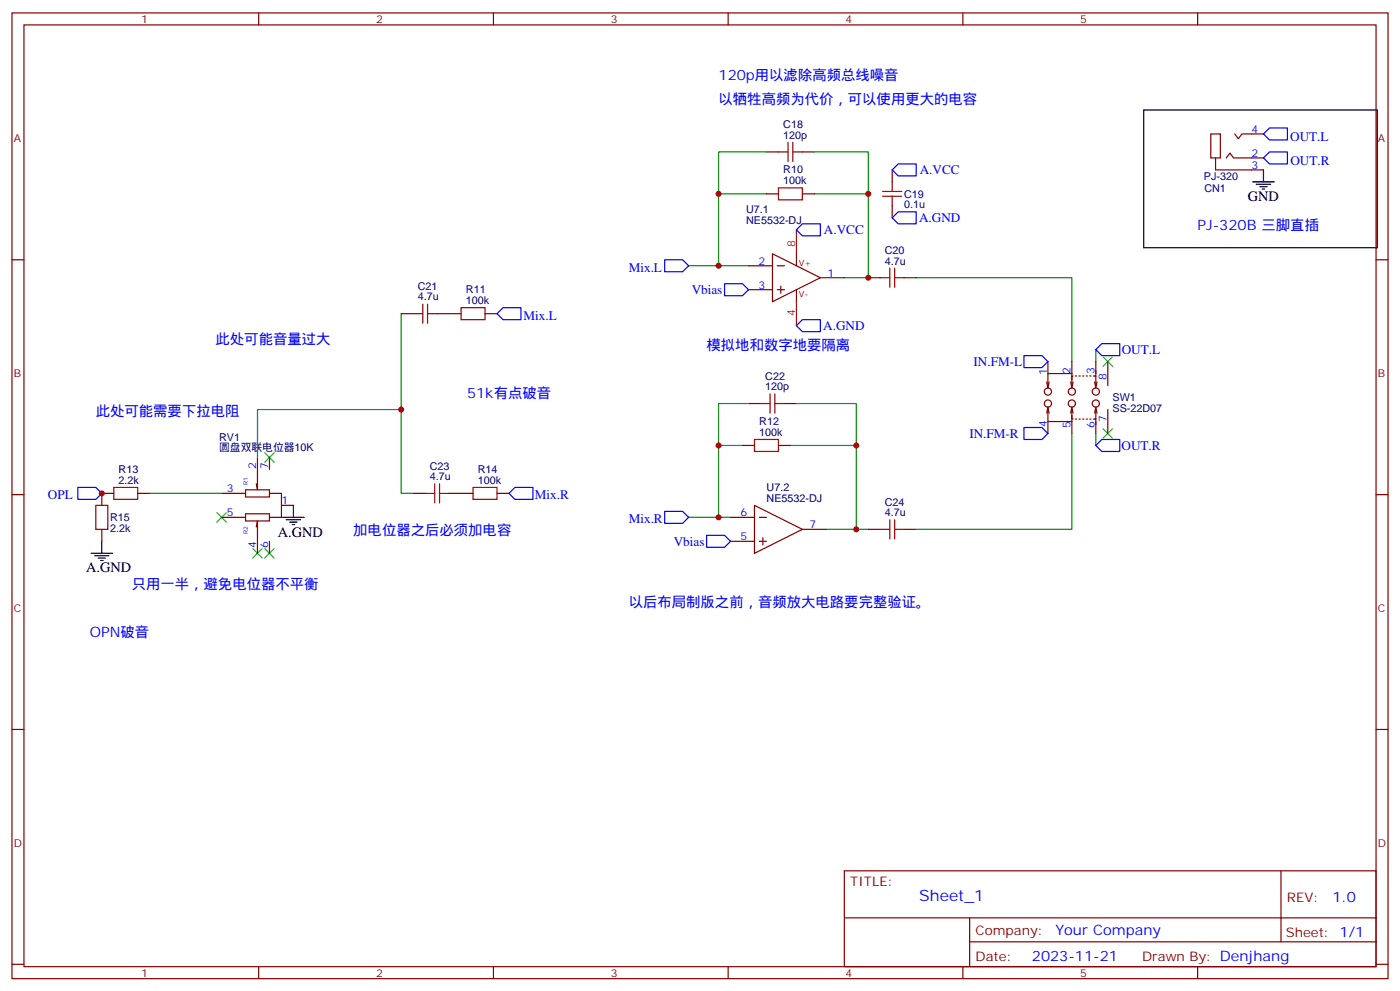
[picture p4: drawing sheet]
<svg xmlns="http://www.w3.org/2000/svg" width="412mm" height="292mm" viewBox="0 0 412 292" stroke-linecap="round" stroke-linejoin="round" font-family="sans-serif">
<g fill="none" stroke="#870000" stroke-width=".35">
<path d="M3.5 3.8h405.4v284.3h-405.4zM7.1 7.3h398.2v277.3h-398.2zM76.2 3.8v3.5M145.3 3.8v3.5M214.5 3.8v3.5M283.6 3.8v3.5M352.8 3.8v3.5M356.7 39.4h2.8v7.1h-2.8zM363.7 39.4l1.1 1.5 1-1.5h6.4M225.8 44.7h3.5M225.8 57.1h3.5M236.4 44.7h3.5"/>
<path d="M236.4 57.1h3.5M262.8 50v3.6M358.1 46.5v3.5h14.1M361.2 46.5l1.1-1.4 1.1 1.4h8.8M3.5 76.5h3.6M220.5 78.2h7M227.5 74.7l14.2 7.1-14.2 7zM229 78.2h2.1M234.6 74.7v3.5M262.8 60.6v3.5M405.3 76.5h3.6M118.2 92.4h3.5"/>
<path d="M128.8 92.4h7M142.9 92.4h3.5M220.5 85.3h7M229 85.3h2.1M230 84.2v2.2M234.6 85.3v3.5M241.7 81.8h7M255.8 81.8h3.5M266.3 81.8h3.6M220.5 118.8h3.5M231.1 118.8h3.5M308.3 112.5l.4 1.7"/>
<path d="M308.7 119.9v4.2h7M308.7 106.5v3.5M308.7 119.9l.3 1.7M308.7 119.9l-.4 1.7M309 112.5l-.3 1.7M315.4 112.5l.3 1.7 .4-1.7M315.7 110h-7v4.2M315.7 106.5v5.3M316.1 110.7h-.4v2.8M316.8 110.7h.3M317.9 110.7h.3M318.9 110.7h.4"/>
<path d="M320 110.7h.3M321 110.7h.4M322.1 110.7h.7v2.8M322.4 112.5l.4 1.7 .3-1.7M322.8 106.5v4.4M326.3 106.5v7M75.8 134.7v9.5l-.3-1.7M79.4 134.7v3.5M218.7 131.2h3.5M229.3 131.2h3.5M308.7 124.1v3.5M315.4 121.6l.3-1.7 .4 1.7"/>
<path d="M315.7 120.6v2.8h.4M315.7 122.3v5.3M316.8 123.4h.3M317.9 123.4h.3M318.9 123.4h.4M320 123.4h.3M321 123.4h.4M322.4 121.6l.4-1.7 .3 1.7M322.8 120.6v2.8h-.7M322.8 123.2v4.4M326.3 120.6v7M3.5 145.6h3.6"/>
<path d="M30 155.9v3.5M33.5 145.3h-3.5v3.5M40.6 145.3h3.5M65.3 145.3h7M65.3 152.3h7M72.3 144.2h7.1v2.1h-7.1zM72.3 151.3h7.1v2.1h-7.1zM75.5 155.2l.3-1.8v9.5M79.4 145.3h3.5v7h-3.5M79.4 159.4v3.5M82.9 148.8h3.5M121.7 145.3h3.5"/>
<path d="M132.3 145.3h7M146.4 145.3h3.5M215.2 152.3h7M215.2 159.4h7M222.2 148.8l14.2 7.1-14.2 7zM223.7 152.3h2.1M223.7 159.4h2.1M224.7 158.3v2.1M236.4 155.9h7M255.8 155.9h3.5M266.3 155.9h3.6M405.3 145.6h3.6"/>
<path d="M3.5 214.8h3.6M405.3 214.8h3.6M248.7 256.4h156.6v28.2h-156.6zM377.3 256.4v20.9M248.7 270.2h156.5M285.6 277.3h119.6M285.6 270.2v14.2M3.5 283.9h3.6M76.2 284.6v3.5M145.3 284.6v3.5M214.5 284.6v3.5M283.6 284.6v3.5"/>
<path d="M352.8 284.6v3.5M405.3 283.9h3.6"/>
<circle cx="308.7" cy="118.8" r="1.06"/>
<circle cx="308.7" cy="115.3" r="1.06"/>
<circle cx="315.7" cy="115.3" r="1.06"/>
<circle cx="315.7" cy="118.8" r="1.06"/>
<circle cx="322.8" cy="115.3" r="1.06"/>
<circle cx="322.8" cy="118.8" r="1.06"/>
</g>
<g fill="none" stroke="#000" stroke-width=".35">
<path d="M336.9 32.4h68.8v40.6h-68.8zM369 53.6h6.4M370.1 54.3h4.2M371.1 55h2.1M371.8 55.7h.7M372.2 50v3.6M30 159.4v3.5M83.3 152.3h6.3M84.3 153h4.2M85.4 153.7h2.1M86.1 154.4h.7M86.4 148.8v3.5"/>
<path d="M26.8 162.9h6.4M27.9 163.6h4.2M28.9 164.3h2.1M29.6 165h.7"/>
</g>
<g fill="none" stroke="#00f" stroke-width=".35">
<path d="M373.9 37.7h5.3v3.5h-5.3l-1.7-1.8zM264.6 48.3h5.3v3.5h-5.3l-1.8-1.8zM373.9 44.7h5.3v3.6h-5.3l-1.7-1.8zM195.8 76.5h5.3l1.7 1.7-1.7 1.8h-5.3zM236.4 65.9h5.3v3.5h-5.3l-1.8-1.7zM262.8 64.1l1.8-1.7h5.3v3.5h-5.3zM148.2 90.6h5.3v3.5h-5.3l-1.8-1.7zM213.4 83.5h5.3l1.8 1.8-1.8 1.8h-5.3zM234.6 95.9l1.8-1.8h5.3v3.5h-5.3zM301.6 104.7h5.3l1.8 1.8-1.8 1.7h-5.3zM322.8 102.9l1.8-1.7h5.2v3.5h-5.2zM301.6 125.9h5.3l1.8 1.7-1.8 1.8h-5.3z"/>
<path d="M324.6 129.4h5.2v3.5h-5.2l-1.8-1.7zM22.9 143.5h5.3l1.8 1.8-1.8 1.7h-5.3zM151.7 143.5h5.3v3.5h-5.3l-1.8-1.7zM195.8 150.6h5.3l1.7 1.7-1.7 1.8h-5.3zM208.1 157.6h5.3l1.8 1.8-1.8 1.7h-5.3z"/>
</g>
<path d="M324.9 105.1l2.8 2.8M327.7 105.1l-2.8 2.8M78 133.3l2.8 2.8M80.8 133.3l-2.8 2.8M324.9 126.2l2.8 2.8M327.7 126.2l-2.8 2.8M63.9 150.9l2.8 2.8M66.7 150.9l-2.8 2.8M74.4 161.5l2.9 2.8M77.3 161.5l-2.9 2.8M78 161.5l2.8 2.8M80.8 161.5l-2.8 2.8" fill="none" stroke="#3c3" stroke-width=".35"/>
<g fill="none" stroke="#008700" stroke-width=".35">
<path d="M225.8 57.1h-14.1v21.1M225.8 44.7h-14.1v12.4M239.9 57.1h15.9v24.7h-7.1M239.9 44.7h15.9v12.4M202.8 78.2h17.7M118.2 92.4v52.9h3.5M269.9 81.8h45.8v24.7M220.5 118.8h-8.8v12.4M234.6 118.8h17.6v12.4M322.8 102.9v3.6M118.2 120.6h-42.4v14.1M218.7 131.2h-7v21.1"/>
<path d="M232.8 131.2h19.4v24.7h-8.8M315.7 127.6v28.3h-45.8M322.8 127.6v3.6M44.1 145.3h21.2M202.8 152.3h12.4M252.2 155.9h3.6"/>
</g>
<g fill="none" stroke="#a10000" stroke-width=".35">
<path d="M229.3 55.3h7.1v3.5h-7.1zM229.3 44.7h2.8M232.1 41.9v5.7M233.5 44.7h2.9M233.5 41.9v5.7M260 57.8h5.6M260 56.4h5.6M262.8 53.6v2.8M262.8 57.8v2.8M262.1 79v5.6M263.5 79v5.6M121.7 92.4h2.8"/>
<path d="M124.5 89.5v5.7M125.9 92.4h2.9M125.9 89.5v5.7M135.8 90.6h7.1v3.5h-7.1zM259.3 81.8h2.8M263.5 81.8h2.8M224 118.8h2.8M226.8 116v5.6M228.2 118.8h2.9M228.2 116v5.6M222.2 129.4h7.1v3.5h-7.1zM28.2 148.8h3.5v7.1h-3.5z"/>
<path d="M33.5 143.5h7.1v3.5h-7.1zM125.2 145.3h2.9M128.1 142.5v5.6M129.5 145.3h2.8M129.5 142.5v5.6M139.3 143.5h7.1v3.5h-7.1zM259.3 155.9h2.8M262.1 153v5.7M263.5 155.9h2.8M263.5 153v5.7"/>
</g>
<path d="M234.6 67.7v7M234.6 88.8v7.1" fill="none" stroke="#f00" stroke-width=".35"/>
<g fill="#c00">
<circle cx="30" cy="145.3" r=".88"/>
<circle cx="118.2" cy="120.6" r=".88"/>
<circle cx="252.2" cy="155.9" r=".88"/>
<circle cx="255.8" cy="81.8" r=".88"/>
<circle cx="211.7" cy="78.2" r=".88"/>
<circle cx="211.7" cy="57.1" r=".88"/>
<circle cx="255.8" cy="57.1" r=".88"/>
<circle cx="211.7" cy="152.3" r=".88"/>
<circle cx="211.7" cy="131.2" r=".88"/>
<circle cx="252.2" cy="131.2" r=".88"/>
</g>
<text font-size="4.6" fill="#00f" x="270.8" y="265.4">Sheet_1</text>
<g font-size="4.2" fill="#00f">
<text x="211.7" y="23.6">120p用以滤除高频总线噪音</text>
<text x="211.7" y="30.6">以牺牲高频为代价，可以使用更大的电容</text>
<text x="352.8" y="67.7">PJ-320B 三脚直插</text>
<text x="63.5" y="101.2">此处可能音量过大</text>
<text x="208.1" y="102.9">模拟地和数字地要隔离</text>
<text x="137.6" y="117.1">51k有点破音</text>
<text x="28.2" y="122.3">此处可能需要下拉电阻</text>
<text x="104.1" y="157.6">加电位器之后必须加电容</text>
<text x="38.8" y="173.5">只用一半，避免电位器不平衡</text>
<text x="185.2" y="178.8">以后布局制版之前，音频放大电路要完整验证。</text>
<text x="26.5" y="187.6">OPN破音</text>
<text x="392.5" y="265.7">1.0</text>
<text x="310.9" y="275.2">Your Company</text>
<text x="304" y="283">2023-11-21</text>
</g>
<g font-size="4.2">
<text x="367.6" y="59.2">GND</text>
<text x="81.8" y="158">A.GND</text>
<text x="25.4" y="168.6">A.GND</text>
</g>
<g font-size="3.9" fill="#00f">
<text x="380" y="41.4">OUT.L</text>
<text x="270.9" y="51.3">A.VCC</text>
<text x="380.1" y="48.5">OUT.R</text>
<text x="270.7" y="65.4">A.GND</text>
<text x="242.7" y="68.9">A.VCC</text>
<text x="185.2" y="80">Mix.L</text>
<text x="203.8" y="86.6">Vbias</text>
<text x="154.2" y="94.1">Mix.L</text>
<text x="242.5" y="97.2">A.GND</text>
<text x="286.8" y="107.8">IN.FM-L</text>
<text x="330.5" y="104.2">OUT.L</text>
<text x="285.5" y="128.9">IN.FM-R</text>
<text x="330.4" y="132.4">OUT.R</text>
<text x="14.1" y="147">OPL</text>
<text x="157.6" y="147">Mix.R</text>
<text x="185.2" y="154.1">Mix.R</text>
<text x="198.5" y="160.6">Vbias</text>
</g>
<g font-size="3.9" fill="#800">
<text x="250.5" y="261">TITLE:</text>
<text x="379.1" y="265.7">REV:</text>
<text x="287.4" y="275.2">Company:</text>
<text x="378.7" y="275.8">Sheet: 1/1</text>
<text x="287.4" y="282.9">Date:</text>
<text x="336.4" y="282.9">Drawn By: Denjhang</text>
</g>
<g font-size="3.2" fill="#800">
<text x="41.6" y="6.8">1</text>
<text x="110.8" y="6.8">2</text>
<text x="179.9" y="6.8">3</text>
<text x="249.1" y="6.8">4</text>
<text x="318.2" y="6.8">5</text>
<text x="4.1" y="41.9">A</text>
<text x="405.9" y="41.9">A</text>
<text x="4.1" y="111.1">B</text>
<text x="405.9" y="111.1">B</text>
<text x="4.1" y="180.2">C</text>
<text x="405.9" y="180.2">C</text>
<text x="4.1" y="249.3">D</text>
<text x="405.9" y="249.3">D</text>
<text x="41.6" y="287.6">1</text>
<text x="110.8" y="287.6">2</text>
<text x="179.9" y="287.6">3</text>
<text x="249.1" y="287.6">4</text>
<text x="318.2" y="287.6">5</text>
</g>
<g font-size="3.2" fill="#000080">
<text x="230.7" y="40.9">120p</text>
<text x="230.7" y="37.7">C18</text>
<text x="230.7" y="51">R10</text>
<text x="354.6" y="53">PJ-320</text>
<text x="230.7" y="54.3">100k</text>
<text x="266.3" y="58.2">C19</text>
<text x="354.8" y="56.5">CN1</text>
<text x="219.8" y="65.9">NE5532-DJ</text>
<text x="219.8" y="62.7">U7.1</text>
<text x="266.3" y="61.4">0.1u</text>
<text x="260.6" y="77.9">4.7u</text>
<text x="260.6" y="74.9">C20</text>
<text x="123.1" y="88.5">4.7u</text>
<text x="123.1" y="85.4">C21</text>
<text x="137.2" y="89.5">100k</text>
<text x="137.2" y="86.3">R11</text>
<text x="225.4" y="111.8">C22</text>
<text x="225.4" y="114.9">120p</text>
<text x="327.7" y="118.2">SW1</text>
<text x="223.7" y="125.1">R12</text>
<text x="327.7" y="121.4">SS-22D07</text>
<text x="64.6" y="129.8">RV1</text>
<text x="223.7" y="128.3">100k</text>
<text x="64.6" y="132.9">圆盘双联电位器10K</text>
<text x="34.9" y="142.5">2.2k</text>
<text x="34.9" y="139.4">R13</text>
<text x="126.6" y="141.4">4.7u</text>
<text x="126.6" y="138.4">C23</text>
<text x="140.8" y="142.5">100k</text>
<text x="140.8" y="139.2">R14</text>
<text x="225.8" y="147.7">NE5532-DJ</text>
<text x="225.8" y="144.5">U7.2</text>
<text x="260.6" y="148.9">C24</text>
<text x="32.5" y="153.5">R15</text>
<text x="260.6" y="152">4.7u</text>
<text x="32.5" y="156.6">2.2k</text>
</g>
<g font-size="3.2" fill="#00f">
<text x="368.7" y="39.1">4</text>
<text x="368.7" y="46.1">2</text>
<text x="368.7" y="49.7">3</text>
<text x="223.4" y="77.9">2</text>
<text x="243.8" y="81.4">1</text>
<text x="223.4" y="84.9">3</text>
<text x="308.3" y="110.3" transform="rotate(-90 308.3 110.3)">1</text>
<text x="315.4" y="110" transform="rotate(-90 315.4 110)">2</text>
<text x="322.4" y="110" transform="rotate(-90 322.4 110)">3</text>
<text x="326" y="111.8" transform="rotate(-90 326 111.8)">8</text>
<text x="308.3" y="125.8" transform="rotate(-90 308.3 125.8)">4</text>
<text x="326" y="124.4" transform="rotate(-90 326 124.4)">7</text>
<text x="315.4" y="126.1" transform="rotate(-90 315.4 126.1)">5</text>
<text x="322.4" y="126.1" transform="rotate(-90 322.4 126.1)">6</text>
<text x="75.5" y="138.2" transform="rotate(-90 75.5 138.2)">2</text>
<text x="79" y="138.2" transform="rotate(-90 79 138.2)">7</text>
<text x="66.8" y="144.9">3</text>
<text x="82.9" y="148.4">1</text>
<text x="66.8" y="152">5</text>
<text x="218.1" y="152">6</text>
<text x="238.5" y="155.5">7</text>
<text x="75.5" y="161.4" transform="rotate(-90 75.5 161.4)">4</text>
<text x="79" y="161.4" transform="rotate(-90 79 161.4)">6</text>
<text x="218.1" y="159">5</text>
</g>
<g font-size="3.2" fill="#f00">
<text x="234.2" y="72.6" transform="rotate(-90 234.2 72.6)">8</text>
<text x="234.2" y="93" transform="rotate(-90 234.2 93)">4</text>
</g>
<g font-size="2.5" fill="#800">
<text x="235.3" y="78.2">V+</text>
<text x="235.3" y="87.4">V-</text>
</g>
<g font-size="1.8" fill="#00f">
<text x="73" y="142.8" transform="rotate(-90 73 142.8)">R1</text>
<text x="73" y="157.3" transform="rotate(-90 73 157.3)">R2</text>
</g>
</svg>
